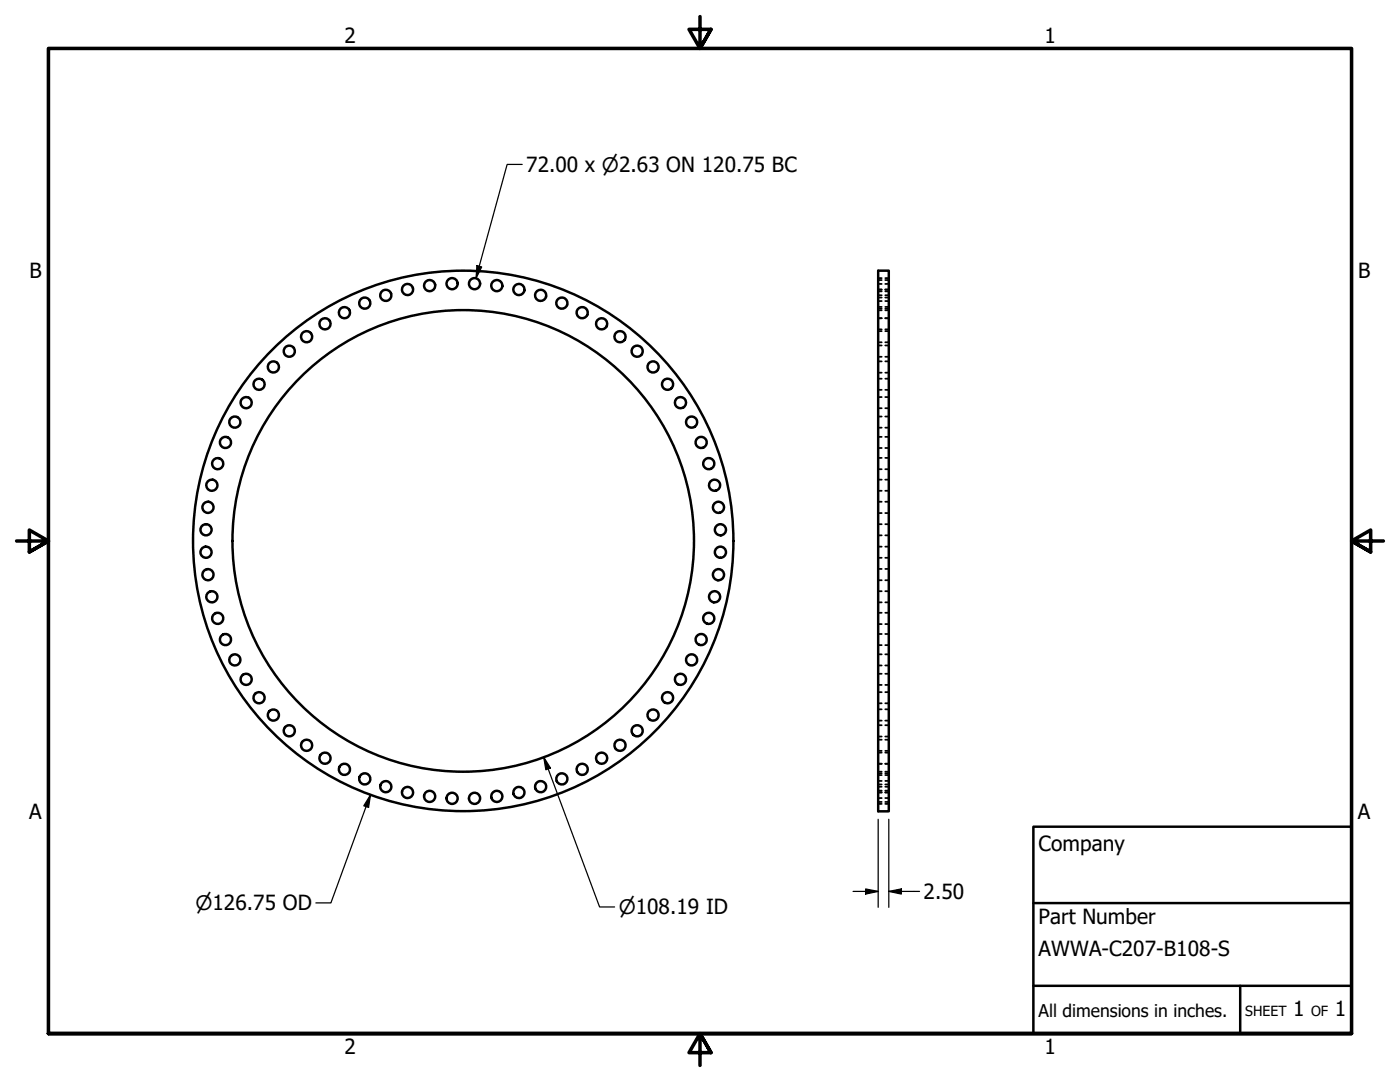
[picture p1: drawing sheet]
<svg xmlns="http://www.w3.org/2000/svg" width="279mm" height="216mm" viewBox="0 0 279 216" stroke-linecap="round" stroke-linejoin="round" font-family="sans-serif">
<!-- layer: Visible (ANSI) -->
<g fill="none" stroke="#000" stroke-width=".49">
<path d="M175.3 54h2.1v107.9h-2.1z"/>
<circle cx="77" cy="58.9" r="1.11"/>
<circle cx="81.3" cy="57.8" r="1.11"/>
<circle cx="85.7" cy="57" r="1.11"/>
<circle cx="90.2" cy="56.6" r="1.11"/>
<circle cx="94.7" cy="56.6" r="1.11"/>
<circle cx="99.1" cy="57" r="1.11"/>
<circle cx="103.6" cy="57.8" r="1.11"/>
<circle cx="107.9" cy="58.9" r="1.11"/>
<circle cx="51.7" cy="76.7" r="1.11"/>
<circle cx="54.6" cy="73.2" r="1.11"/>
<circle cx="57.7" cy="70.1" r="1.11"/>
<circle cx="61.2" cy="67.2" r="1.11"/>
<circle cx="64.9" cy="64.6" r="1.11"/>
<circle cx="68.7" cy="62.4" r="1.11"/>
<circle cx="72.8" cy="60.5" r="1.11"/>
<circle cx="112.1" cy="60.5" r="1.11"/>
<circle cx="116.2" cy="62.4" r="1.11"/>
<circle cx="120.1" cy="64.6" r="1.11"/>
<circle cx="123.7" cy="67.2" r="1.11"/>
<circle cx="127.2" cy="70.1" r="1.11"/>
<circle cx="130.3" cy="73.2" r="1.11"/>
<circle cx="133.2" cy="76.7" r="1.11"/>
<circle cx="42.3" cy="96.8" r="1.11"/>
<circle cx="43.4" cy="92.5" r="1.11"/>
<circle cx="45" cy="88.3" r="1.11"/>
<circle cx="46.9" cy="84.2" r="1.11"/>
<circle cx="49.1" cy="80.3" r="1.11"/>
<circle cx="135.8" cy="80.3" r="1.11"/>
<circle cx="138" cy="84.2" r="1.11"/>
<circle cx="139.9" cy="88.3" r="1.11"/>
<circle cx="141.4" cy="92.5" r="1.11"/>
<circle cx="142.6" cy="96.8" r="1.11"/>
<circle cx="41.1" cy="105.7" r="1.11"/>
<circle cx="41.1" cy="110.2" r="1.11"/>
<circle cx="41.5" cy="101.2" r="1.11"/>
<circle cx="41.5" cy="114.7" r="1.11"/>
<circle cx="42.3" cy="119.1" r="1.11"/>
<circle cx="92.4" cy="107.9" r="53.9"/>
<circle cx="92.5" cy="107.9" r="46.1"/>
<circle cx="142.6" cy="119.1" r="1.11"/>
<circle cx="143.4" cy="101.2" r="1.11"/>
<circle cx="143.4" cy="114.7" r="1.11"/>
<circle cx="143.8" cy="105.7" r="1.11"/>
<circle cx="143.8" cy="110.2" r="1.11"/>
<circle cx="43.4" cy="123.4" r="1.11"/>
<circle cx="45" cy="127.6" r="1.11"/>
<circle cx="46.9" cy="131.7" r="1.11"/>
<circle cx="49.1" cy="135.6" r="1.11"/>
<circle cx="51.7" cy="139.2" r="1.11"/>
<circle cx="133.2" cy="139.2" r="1.11"/>
<circle cx="135.8" cy="135.6" r="1.11"/>
<circle cx="138" cy="131.7" r="1.11"/>
<circle cx="139.9" cy="127.6" r="1.11"/>
<circle cx="141.4" cy="123.4" r="1.11"/>
<circle cx="54.6" cy="142.7" r="1.11"/>
<circle cx="57.7" cy="145.8" r="1.11"/>
<circle cx="61.2" cy="148.7" r="1.11"/>
<circle cx="64.9" cy="151.3" r="1.11"/>
<circle cx="68.7" cy="153.5" r="1.11"/>
<circle cx="72.8" cy="155.4" r="1.11"/>
<circle cx="77" cy="157" r="1.11"/>
<circle cx="81.3" cy="158.1" r="1.11"/>
<circle cx="85.7" cy="158.9" r="1.11"/>
<circle cx="90.2" cy="159.3" r="1.11"/>
<circle cx="94.7" cy="159.3" r="1.11"/>
<circle cx="99.1" cy="158.9" r="1.11"/>
<circle cx="103.6" cy="158.1" r="1.11"/>
<circle cx="107.9" cy="157" r="1.11"/>
<circle cx="112.1" cy="155.4" r="1.11"/>
<circle cx="116.2" cy="153.5" r="1.11"/>
<circle cx="120.1" cy="151.3" r="1.11"/>
<circle cx="123.7" cy="148.7" r="1.11"/>
<circle cx="127.2" cy="145.8" r="1.11"/>
<circle cx="130.3" cy="142.7" r="1.11"/>
</g>
<!-- layer: Hidden (ANSI) -->
<g fill="none" stroke="#000" stroke-width=".35">
<path d="M175.3 58.1h.7M175.3 55.9h.7M175.3 58.9h.7M175.3 56.7h.7M175.3 57.8h.7M175.3 59.4h.7M175.3 57.7h.7M175.3 55.5h.7M176.7 58.1h.7M176.7 55.9h.7M176.7 58.9h.7M176.7 56.7h.7"/>
<path d="M176.7 57.8h.7M176.7 59.4h.7M176.7 57.7h.7M176.7 55.5h.7M175.3 61.9h.7M175.3 60.1h.7M175.3 61.6h.7M175.3 63.5h.7M175.3 61.2h.7M175.3 65.7h.7M175.3 68.3h.7M175.3 66.1h.7"/>
<path d="M175.3 71.2h.7M175.3 68.9h.7M175.3 74.4h.7M175.3 72.1h.7M175.3 77.8h.7M175.3 75.6h.7M175.3 79.2h.7M176.7 61.9h.7M176.7 60.1h.7M176.7 61.6h.7M176.7 63.5h.7M176.7 61.2h.7"/>
<path d="M176.7 65.7h.7M176.7 68.3h.7M176.7 66.1h.7M176.7 71.2h.7M176.7 68.9h.7M176.7 74.4h.7M176.7 72.1h.7M176.7 77.8h.7M176.7 75.6h.7M176.7 79.2h.7M175.3 81.5h.7M175.3 85.3h.7"/>
<path d="M175.3 83.1h.7M175.3 89.4h.7M175.3 87.2h.7M175.3 93.6h.7M175.3 91.4h.7M175.3 97.9h.7M175.3 95.7h.7M176.7 81.5h.7M176.7 85.3h.7M176.7 83.1h.7M176.7 89.4h.7M176.7 87.2h.7"/>
<path d="M176.7 93.6h.7M176.7 91.4h.7M176.7 97.9h.7M176.7 95.7h.7M175.3 102.4h.7M175.3 100.1h.7M175.3 106.8h.7M175.3 104.6h.7M175.3 111.3h.7M175.3 109.1h.7M175.3 115.8h.7M175.3 113.5h.7"/>
<path d="M175.3 118h.7M176.7 102.4h.7M176.7 100.1h.7M176.7 106.8h.7M176.7 104.6h.7M176.7 111.3h.7M176.7 109.1h.7M176.7 115.8h.7M176.7 113.5h.7M176.7 118h.7M175.3 120.2h.7M175.3 124.5h.7"/>
<path d="M175.3 122.3h.7M175.3 128.7h.7M175.3 126.5h.7M175.3 132.8h.7M175.3 130.6h.7M175.3 136.7h.7M175.3 134.4h.7M175.3 138.1h.7M176.7 120.2h.7M176.7 124.5h.7M176.7 122.3h.7M176.7 128.7h.7"/>
<path d="M176.7 126.5h.7M176.7 132.8h.7M176.7 130.6h.7M176.7 136.7h.7M176.7 134.4h.7M176.7 138.1h.7M175.3 154h.7M175.3 140.3h.7M175.3 143.8h.7M175.3 141.5h.7M175.3 147h.7M175.3 144.7h.7"/>
<path d="M175.3 149.8h.7M175.3 147.6h.7M175.3 152.4h.7M175.3 150.2h.7M175.3 154.7h.7M175.3 156.5h.7M175.3 154.3h.7M175.3 158.1h.7M175.3 155.8h.7M175.3 159.2h.7M175.3 157h.7M175.3 157.8h.7"/>
<path d="M175.3 158.2h.7M176.7 154h.7M176.7 140.3h.7M176.7 143.8h.7M176.7 141.5h.7M176.7 147h.7M176.7 144.7h.7M176.7 149.8h.7M176.7 147.6h.7M176.7 152.4h.7M176.7 150.2h.7M176.7 154.7h.7"/>
<path d="M176.7 156.5h.7M176.7 154.3h.7M176.7 158.1h.7M176.7 155.8h.7M176.7 159.2h.7M176.7 157h.7M176.7 157.8h.7M176.7 158.2h.7M175.3 160h.7M175.3 160.4h.7M176.7 160h.7M176.7 160.4h.7"/>
</g>
<!-- layer: Border (ANSI) -->
<path d="M139.7 3.3v6.4l-2.2-3.8h4.4l-2.2 3.8 2.2-3.8M3.3 107.9h6.4l-3.8-2.1v4.3l3.8-2.2-3.8 2.2M276.1 107.9h-6.4l3.8-2.1v4.3l-3.8-2.2 3.8 2.2M9.7 206.2v-196.5h260v196.5h-260h260M141.9 210l-2.2-3.8 2.2 3.8h-4.4l2.2-3.8v6.4" fill="none" stroke="#000" stroke-width=".71"/>
<!-- layer: Title (ANSI) -->
<path d="M206.2 165h63.5v41.2h-63.5zM206.2 196.7h63.5M206.2 180.2h63.5M247.5 196.7v9.5" fill="none" stroke="#000" stroke-width=".49"/>
<!-- layer: Dimension (ANSI) -->
<path d="M104.2 32.8h-3l-6.2 22.7M95.2 53l.9 .3-1.1 2.2zM73.9 158.6l-.3 2.5-1-.3zM73.9 158.6l-7.9 21.6h-3M108.5 151.1l1.4 2.1-1 .4zM108.5 151.1l11.2 29.9h3M170.3 177.9h5M172.8 177.4l2.5 .5-2.5 .5zM175.3 163.5v17.5M177.4 177.9l2.5-.5v1zM177.4 177.9h6.1M177.4 163.5v17.5" fill="none" stroke="#000" stroke-width=".25"/>
<g fill="#000">
<path d="M95.2 53l.9 .3-1.1 2.2z" fill-rule="evenodd"/>
<path d="M108.5 151.1l1.4 2.1-1 .4z" fill-rule="evenodd"/>
<path d="M73.9 158.6l-.3 2.5-1-.3z" fill-rule="evenodd"/>
<path d="M172.8 177.4l2.5 .5-2.5 .5z" fill-rule="evenodd"/>
<path d="M177.4 177.9l2.5-.5v1z" fill-rule="evenodd"/>
</g>
<g font-size="4.2">
<text x="68.7" y="8.6">2</text>
<text x="208.4" y="8.6">1</text>
<text x="105" y="34.3">72.00 x ⌀2.63 ON 120.75 BC</text>
<text x="5.9" y="55.5">B</text>
<text x="271" y="55.5">B</text>
<text x="5.8" y="163.4">A</text>
<text x="271" y="163.4">A</text>
<text x="207.3" y="169.8">Company</text>
<text x="184.3" y="179.4">2.50</text>
<text x="207.3" y="184.4">Part Number</text>
<text x="207.3" y="190.7">AWWA-C207-B108-S</text>
<text x="258.1" y="202.8">1</text>
<text x="266.4" y="202.8">1</text>
<text x="68.7" y="210.3">2</text>
<text x="208.4" y="210.3">1</text>
</g>
<g font-size="4">
<text x="39" y="181.6">⌀126.75 OD</text>
<text x="123.5" y="182.4">⌀108.19 ID</text>
</g>
<text font-size="3.5" x="207.3" y="202.9">All dimensions in inches.</text>
<g font-size="2.8">
<text x="248.5" y="202.8">SHEET</text>
<text x="261.7" y="202.8">OF</text>
</g>
</svg>
